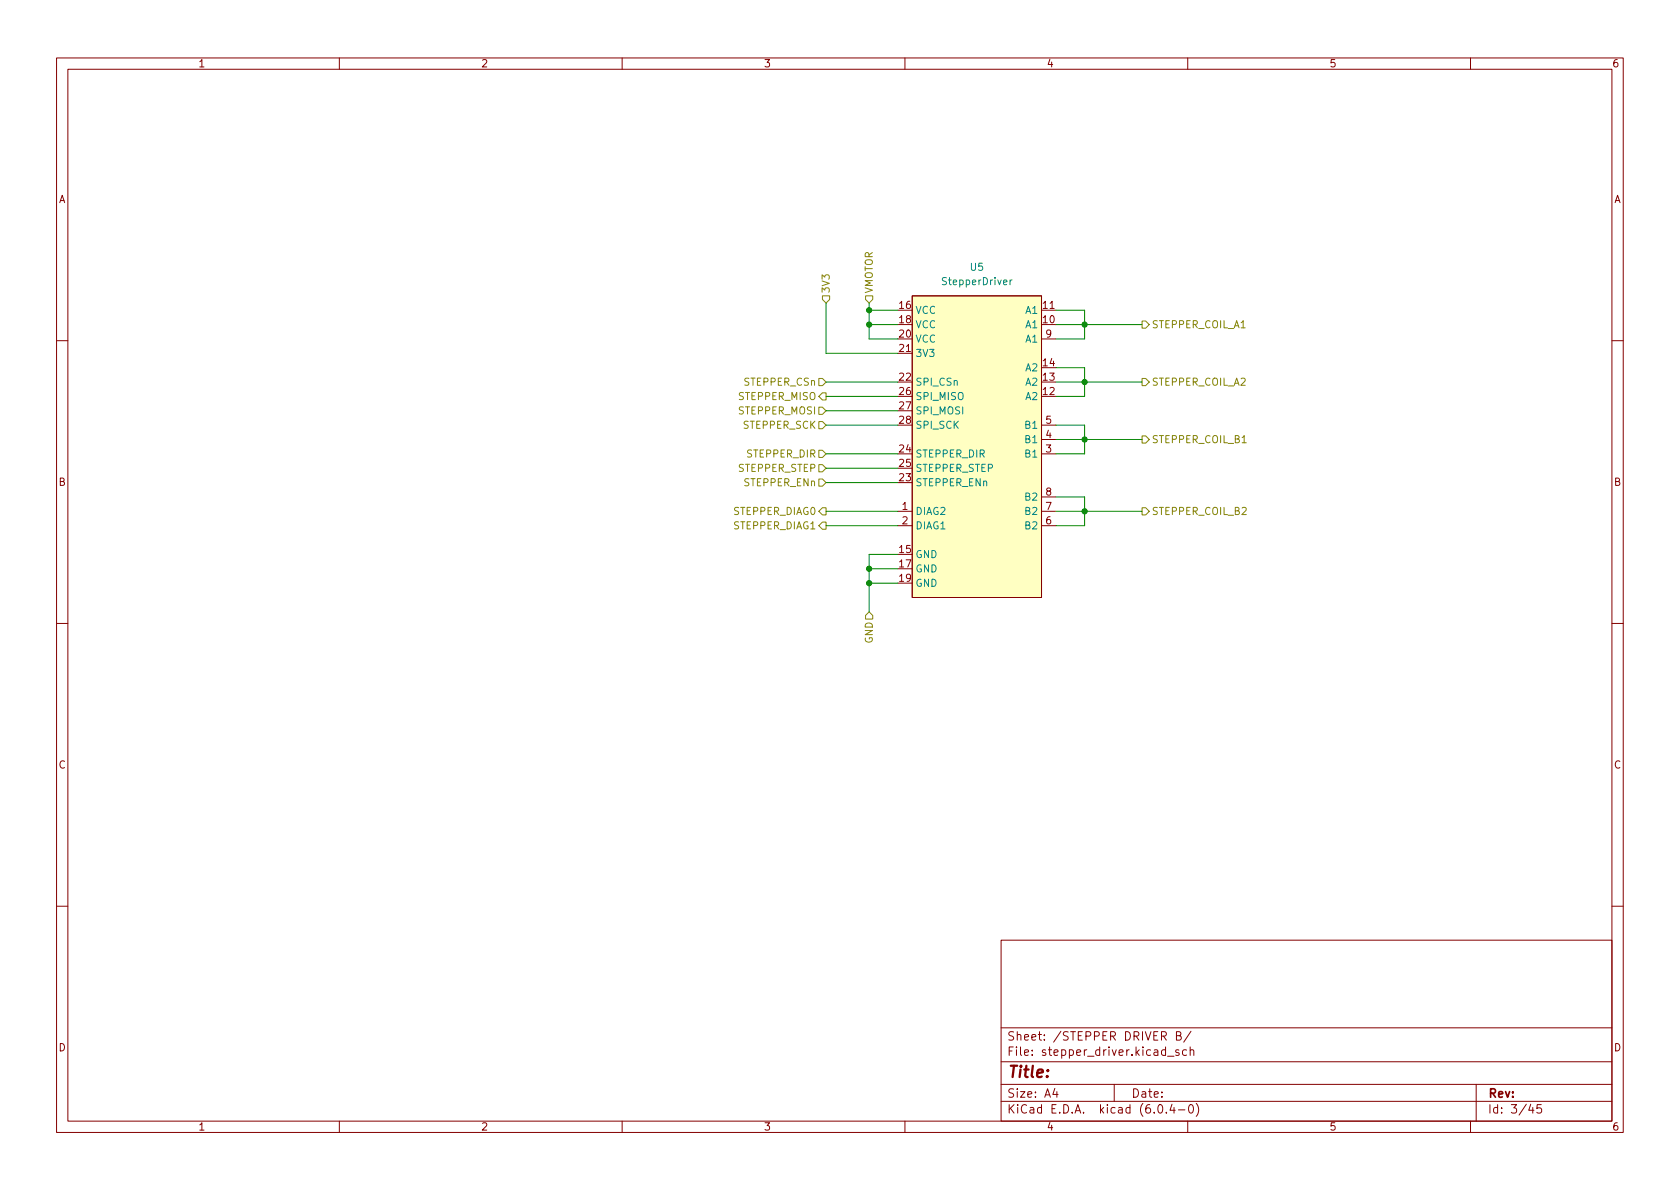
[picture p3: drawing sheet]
<svg xmlns="http://www.w3.org/2000/svg" width="297mm" height="210mm" viewBox="0 0 297 210" stroke-linecap="round" stroke-linejoin="round" font-family="sans-serif">
<g fill="none" stroke="#840000" stroke-width=".18">
<path d="M10 10.2h277v190.1h-277zM12 12.2h273v186.1h-273zM60 10.2v2M110 10.2v2M160 10.2v2M210 10.2v2M260 10.2v2M161.3 52.3h22.8v53.4h-22.8zM184.1 54.9h2.6M184.1 59.9h2.6M10 60.2h2M158.7 62.5h2.6"/>
<path d="M184.1 77.7h2.6M184.1 75.2h2.6M285 60.2h2M158.7 90.4h2.6M158.7 93h2.6M184.1 90.4h2.6M184.1 93h2.6M184.1 80.3h2.6M184.1 87.9h2.6M10 110.2h2M285 110.2h2M10 160.2h2"/>
<path d="M177 166.3h108v32h-108zM285 160.2h2M60 198.3v2M110 198.3v2M160 198.3v2M177 194.8h108M177 191.8h108M177 187.8h108M177 181.8h108M186.5 192.5l-.4 1h1M186.9 193v1M197 191.8v3"/>
<path d="M204.9 195.4l.2-.1a.81 .81 0 0 1 .6 .7 .81 .81 0 0 1-.3 .8h-.2a.81 .81 0 0 1-.6-.6 .81 .81 0 0 1 .3-.8zM206.2 196.7v.1M206.4 186.8h1.2M207.2 195.3l-.3 1h.9M207.6 195.8v1M208 183.1h.5l.2-.1 .1-.3-.2-.2-.6-.1v1.5h.6l.3-.3a.39 .39 0 0 0-.4-.5M208.4 196.3h1.1M208.4 185.7l-.3-.1-.2 .2v.3l.5 .1v.4h-.5M209.8 185.7l-.4-.1-.3 .3v.4l.1 .3h.6M210 198.3v2M210.4 195.4l.1-.1a.81 .81 0 0 1 .6 .7 .81 .81 0 0 1-.3 .8h-.2a.81 .81 0 0 1-.5-.6 .81 .81 0 0 1 .3-.8zM210.4 185.8l.2-.2 .4 .1 .1 .9"/>
<path d="M210.4 185.1v1.5M210.6 182.4l-1.3 1.9M211.5 195.1a1.72 1.72 0 0 1 0 2.3M260 198.3v2M261 191.8v6.5M270.6 195.3l-.3 1h.9M271 195.8v1M272.5 195.3h-.7l-.1 .7 .2-.1 .5 .1 .2 .2-.1 .5-.2 .1-.6-.1"/>
</g>
<path d="M161.3 52.3h22.8v53.4h-22.8z" fill="#ffffc2" stroke="#ffffc2" stroke-width=".18"/>
<path d="M178.6 49.5v.9M178.9 49.5l-.3 .2" fill="none" stroke="#008484" stroke-width=".18"/>
<g fill="none" stroke="#848400" stroke-width=".18">
<path d="M145.4 52.3h1.3v.7l-.7 .6-.6-.6zM153 52.3h1.3v.7l-.6 .6-.7-.6zM201.9 56.8h.7l.6 .6-.6 .6h-.7zM144.8 79.6h.6l.6 .7-.6 .6h-.6zM144.8 74.5h.6l.6 .7-.6 .6h-.6zM144.8 66.9h.6l.6 .7-.6 .6h-.6zM144.8 72h.6l.6 .6-.6 .7h-.6zM145.4 69.5h.6v1.2h-.6l-.6-.6zM201.9 66.9h.7l.6 .7-.6 .6h-.7zM201.9 77.1h.7l.6 .6-.6 .7h-.7zM144.8 84.7h.6l.6 .6-.6 .7h-.6zM144.8 82.2h.6l.6 .6-.6 .6h-.6z"/>
<path d="M145.4 92.3h.6v1.3h-.6l-.6-.6zM145.4 89.8h.6v1.3h-.6l-.6-.7zM201.9 89.8h.7l.6 .6-.6 .7h-.7zM153.7 108.2l.6 .6v.7h-1.3v-.7z"/>
</g>
<g fill="none" stroke="#008400" stroke-width=".18">
<path d="M146 53.6v8.9h12.7M153.7 53.6v6.3h5M153.7 57.4h5M153.7 54.9h5M186.7 54.9h5.1v5h-5.1M186.7 57.4h15.2M146 67.6h12.7M146 72.6h12.7M146 75.2h12.7M146 70.1h12.7M186.7 75.2h5.1v5.1h-5.1M186.7 65h5.1v5.1h-5.1"/>
<path d="M186.7 77.7h15.2M186.7 67.6h15.2M146 80.3h12.7M146 93h12.7M146 90.4h12.7M146 82.8h12.7M146 85.3h12.7M158.7 98h-5v10.2M186.7 87.9h5.1v5.1h-5.1M186.7 90.4h15.2M153.7 100.6h5M153.7 103.1h5"/>
</g>
<g fill="#008400" stroke="#008400" stroke-width=".18">
<circle cx="191.8" cy="67.6" r=".46"/>
<circle cx="191.8" cy="90.4" r=".46"/>
<circle cx="191.8" cy="57.4" r=".46"/>
<circle cx="191.8" cy="77.7" r=".46"/>
<circle cx="153.7" cy="100.6" r=".46"/>
<circle cx="153.7" cy="57.4" r=".46"/>
<circle cx="153.7" cy="54.9" r=".46"/>
<circle cx="153.7" cy="103.1" r=".46"/>
</g>
<text font-size="2.8" fill="#840000" x="178" y="190.6">Title:</text>
<g font-size="2.1" fill="#840000">
<text x="178" y="184">Sheet: /STEPPER DRIVER B/</text>
<text x="178" y="186.7">File: stepper_driver.kicad_sch</text>
<text x="178" y="196.9">KiCad E.D.A. kicad (6.0.4-0)</text>
<text x="178" y="194.1">Size: A4</text>
<text x="200" y="194.1">Date:</text>
<text x="263" y="194.1">Rev:</text>
<text x="263" y="196.9">Id: 3/45</text>
</g>
<g font-size="1.8" fill="#840000">
<text x="35" y="11.9">1</text>
<text x="85" y="11.9">2</text>
<text x="135" y="11.9">3</text>
<text x="185" y="11.9">4</text>
<text x="235" y="11.9">5</text>
<text x="285" y="11.9">6</text>
<text x="10.3" y="35.9">A</text>
<text x="285.3" y="35.9">A</text>
<text x="159" y="54.6">16</text>
<text x="159" y="57.1">18</text>
<text x="159" y="59.7">20</text>
<text x="184.4" y="57.1">10</text>
<text x="184.4" y="54.6">11</text>
<text x="184.9" y="59.7">9</text>
<text x="159" y="62.2">21</text>
<text x="184.4" y="64.8">14</text>
<text x="159" y="67.3">22</text>
<text x="159" y="69.8">26</text>
<text x="184.4" y="69.8">12</text>
<text x="184.4" y="67.3">13</text>
<text x="159" y="72.4">27</text>
<text x="159" y="74.9">28</text>
<text x="184.9" y="77.5">4</text>
<text x="184.9" y="74.9">5</text>
<text x="159" y="80">24</text>
<text x="159" y="82.5">25</text>
<text x="184.9" y="80">3</text>
<text x="10.3" y="85.9">B</text>
<text x="159" y="85.1">23</text>
<text x="184.9" y="87.6">8</text>
<text x="285.3" y="85.9">B</text>
<text x="159.5" y="90.2">1</text>
<text x="159.5" y="92.7">2</text>
<text x="184.9" y="92.7">6</text>
<text x="184.9" y="90.2">7</text>
<text x="159" y="97.8">15</text>
<text x="159" y="100.3">17</text>
<text x="159" y="102.9">19</text>
<text x="10.3" y="135.9">C</text>
<text x="285.3" y="135.9">C</text>
<text x="10.3" y="185.9">D</text>
<text x="285.3" y="185.9">D</text>
<text x="35" y="199.9">1</text>
<text x="85" y="199.9">2</text>
<text x="135" y="199.9">3</text>
<text x="185" y="199.9">4</text>
<text x="235" y="199.9">5</text>
<text x="285" y="199.9">6</text>
</g>
<g font-size="1.8" fill="#008484">
<text x="171.6" y="47.9">U5</text>
<text x="166.9" y="50.4">StepperDriver</text>
<text x="161.8" y="55.5">VCC</text>
<text x="161.8" y="58">VCC</text>
<text x="181.4" y="58">A1</text>
<text x="181.4" y="55.5">A1</text>
<text x="161.8" y="60.6">VCC</text>
<text x="161.8" y="63.1">3V3</text>
<text x="181.4" y="65.7">A2</text>
<text x="181.4" y="60.6">A1</text>
<text x="161.8" y="68.2">SPI_CSn</text>
<text x="161.8" y="70.7">SPI_MISO</text>
<text x="181.4" y="70.7">A2</text>
<text x="181.4" y="68.2">A2</text>
<text x="161.8" y="73.3">SPI_MOSI</text>
<text x="161.8" y="75.8">SPI_SCK</text>
<text x="181.4" y="75.8">B1</text>
<text x="161.8" y="80.9">STEPPER_DIR</text>
<text x="161.8" y="83.4">STEPPER_STEP</text>
<text x="181.4" y="80.9">B1</text>
<text x="181.4" y="78.4">B1</text>
<text x="161.8" y="86">STEPPER_ENn</text>
<text x="181.4" y="88.5">B2</text>
<text x="161.8" y="91.1">DIAG2</text>
<text x="161.8" y="93.6">DIAG1</text>
<text x="181.4" y="93.6">B2</text>
<text x="181.4" y="91.1">B2</text>
<text x="161.8" y="98.7">GND</text>
<text x="161.8" y="101.2">GND</text>
<text x="161.8" y="103.8">GND</text>
</g>
<g font-size="1.8" fill="#848400">
<text x="146.7" y="51.9" transform="rotate(-90 146.7 51.9)">3V3</text>
<text x="154.3" y="51.9" transform="rotate(-90 154.3 51.9)">VMOTOR</text>
<text x="203.6" y="58">STEPPER_COIL_A1</text>
<text x="130.6" y="70.7">STEPPER_MISO</text>
<text x="131.6" y="68.2">STEPPER_CSn</text>
<text x="203.6" y="68.2">STEPPER_COIL_A2</text>
<text x="130.6" y="73.3">STEPPER_MOSI</text>
<text x="131.4" y="75.8">STEPPER_SCK</text>
<text x="130.5" y="83.4">STEPPER_STEP</text>
<text x="132.1" y="80.9">STEPPER_DIR</text>
<text x="203.6" y="78.4">STEPPER_COIL_B1</text>
<text x="131.6" y="86">STEPPER_ENn</text>
<text x="129.8" y="93.6">STEPPER_DIAG1</text>
<text x="129.8" y="91.1">STEPPER_DIAG0</text>
<text x="203.6" y="91.1">STEPPER_COIL_B2</text>
<text x="154.3" y="113.8" transform="rotate(-90 154.3 113.8)">GND</text>
</g>
</svg>
